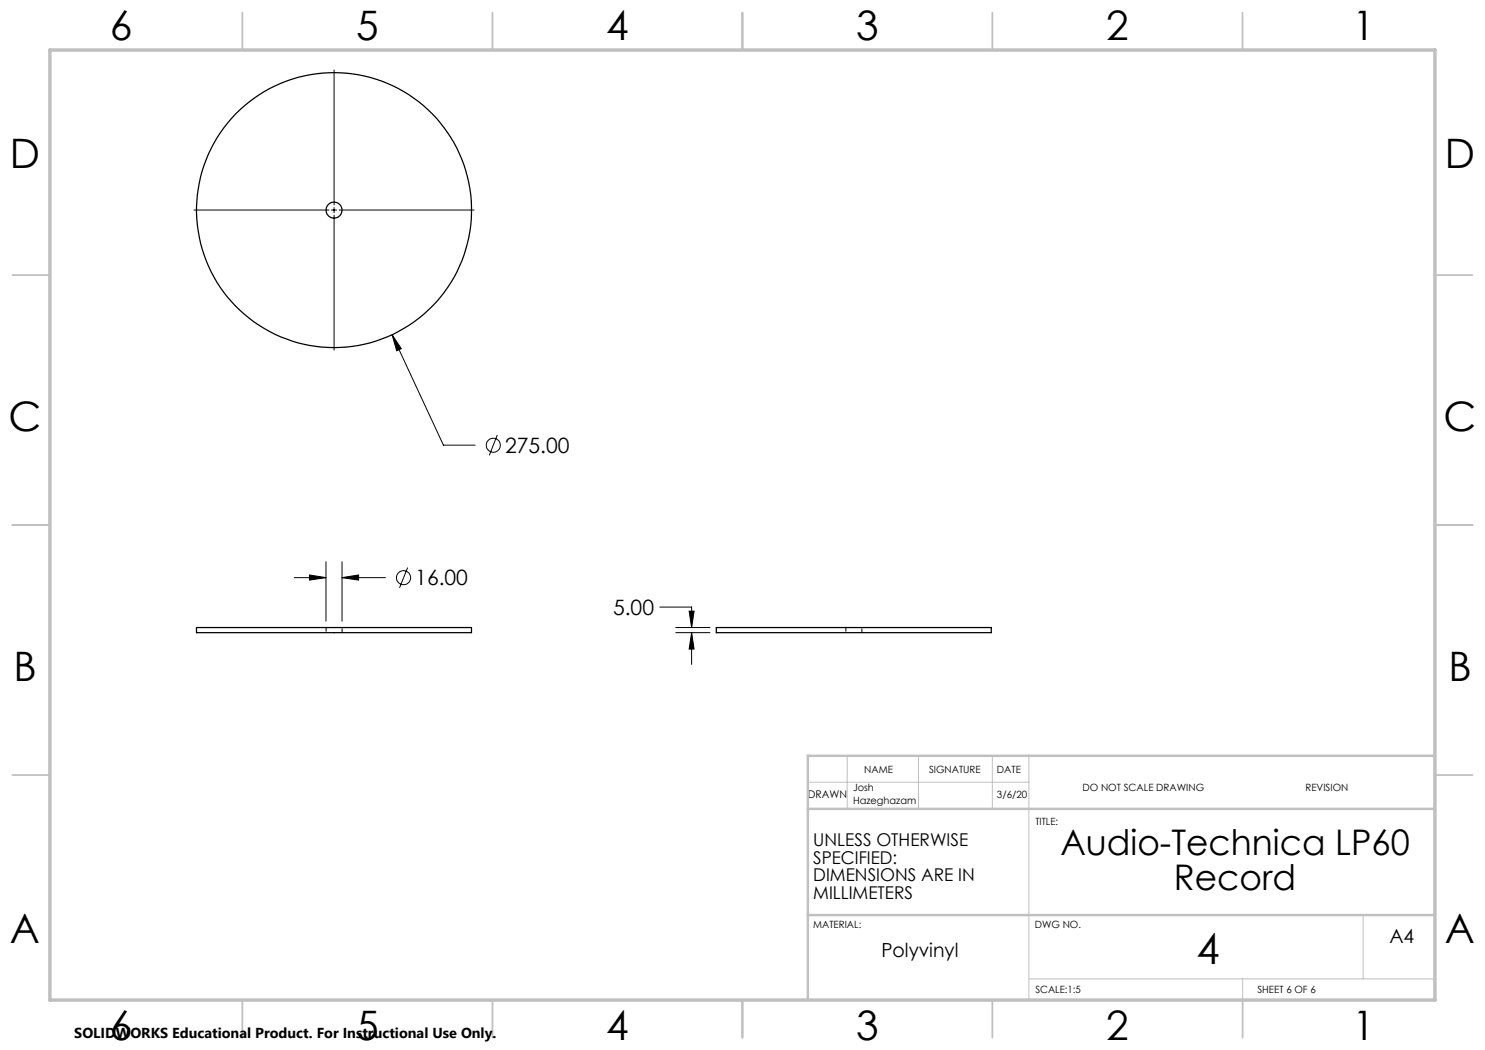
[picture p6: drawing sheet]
<svg xmlns="http://www.w3.org/2000/svg" width="297mm" height="210mm" viewBox="0 0 297 210" stroke-linecap="round" stroke-linejoin="round" font-family="sans-serif">
<g fill="none" stroke="#000" stroke-width=".2">
<path d="M66.8 14v27M38.8 42h27M66.3 42h1M66.8 41.5v1M66.8 43v27M67.8 42h27M78.4 66.9l1.9 2.8-1 .5zM78.4 66.9l10.3 22.1h6.3M99.4 87l-1.5 4.1M58.8 115.5h6.4M61.9 115l3.3 .5-3.3 .5zM65.2 112.4v11.8"/>
<path d="M68.4 115.5l3.3-.5v1zM68.4 112.4v11.8M68.4 115.5h8.7M81.5 113.5l-1.6 4.1M132 121.4h6.3v4.1M135.1 125.5h6.9M135.1 126.5h6.9M137.8 122.2h1l-.5 3.3zM138.3 126.5l.5 3.3h-1zM138.3 126.5v6.4M161.6 170.3v12.7"/>
<circle cx="98.7" cy="89" r="1.41"/>
<circle cx="80.7" cy="115.5" r="1.41"/>
</g>
<path d="M161.6 156.4h44.2M169.4 151.2v10.6M183.7 151.2v10.6M198.5 151.2v10.6M161.6 170.3v-19.1h44.2v48.8M205.8 195.8h81.2M248.5 195.8v4.2M272.6 183v12.8" fill="none" stroke="#c0c0c0" stroke-width=".2"/>
<g fill="none" stroke="#c0c0c0" stroke-width=".35">
<path d="M48.5 2.5v7.5M98.5 2.5v7.5M148.5 2.5v7.5M198.5 2.5v7.5M248.5 2.5v7.5M2.5 55h7.5M287 55h7.5M2.5 105h7.5M287 105h7.5M2.5 155h7.5M287 155h7.5M48.5 200v7.5"/>
<path d="M98.5 200v7.5M148.5 200v7.5M198.5 200v7.5M248.5 200v7.5"/>
</g>
<path d="M287 151.2h-125.4v48.8M161.6 161.8h125.4M161.6 183h125.4" fill="none" stroke="#c0c0c0" stroke-width=".5"/>
<path d="M10 10h277v190h-277z" fill="none" stroke="#c0c0c0" stroke-width=".7"/>
<path d="M61.9 115l3.3 .5-3.3 .5zM68.4 115.5l3.3-.5v1zM78.4 66.9l.9 3.3 1-.5zM137.8 122.2h1l-.5 3.3zM138.3 126.5l.5 3.3h-1z" fill="#000"/>
<g fill="none" stroke="#000" stroke-width=".25">
<path d="M39.3 125.5h55v1h-55zM143.3 125.5h55v1h-55z"/>
<circle cx="66.8" cy="42" r="27.5"/>
<circle cx="66.8" cy="42" r="1.6"/>
</g>
<path d="M65.2 125.5v1M68.4 126.5v-1M169.2 125.5v1M172.4 126.5v-1" fill="none" stroke="#000" stroke-width=".2" stroke-dasharray="1.3 .6" stroke-dashoffset=".5"/>
<text font-size="8.5" x="239.3" y="192.7">4</text>
<g font-size="8.1">
<text x="22" y="8">6</text>
<text x="71.2" y="8">5</text>
<text x="121.2" y="8">4</text>
<text x="171.3" y="8">3</text>
<text x="221.3" y="8">2</text>
<text x="270.5" y="8">1</text>
<text x="2" y="33.6">D</text>
<text x="289" y="33.6">D</text>
<text x="1.7" y="86.1">C</text>
<text x="288.7" y="86.1">C</text>
<text x="2.7" y="136.1">B</text>
<text x="289.7" y="136.1">B</text>
<text x="2" y="188.6">A</text>
<text x="289" y="188.6">A</text>
<text x="22" y="208">6</text>
<text x="71.2" y="208">5</text>
<text x="121.2" y="208">4</text>
<text x="171.3" y="208">3</text>
<text x="221.3" y="208">2</text>
<text x="270.5" y="208">1</text>
</g>
<g font-size="7.1">
<text x="212.1" y="171">Audio-Technica LP60</text>
<text x="234.8" y="178.1">Record</text>
</g>
<g font-size="4.2">
<text x="101" y="90.6">275.00</text>
<text x="83.1" y="117.1">16.00</text>
<text x="122.6" y="123">5.00</text>
</g>
<g font-size="3.9">
<text x="176.3" y="191.4">Polyvinyl</text>
<text x="277.9" y="188.5">A4</text>
</g>
<g font-size="3.5">
<text x="162.6" y="169.2">UNLESS OTHERWISE</text>
<text x="162.6" y="172.7">SPECIFIED:</text>
<text x="162.6" y="176.3">DIMENSIONS ARE IN</text>
<text x="162.6" y="179.8">MILLIMETERS</text>
</g>
<text font-size="2.9" x="14.9" y="207.6">SOLIDWORKS Educational Product. For Instructional Use Only.</text>
<text font-size="2.1" x="161.6" y="159.7">DRAWN</text>
<g font-size="2">
<text x="172.9" y="154.6">NAME</text>
<text x="185.8" y="154.6">SIGNATURE</text>
<text x="199.4" y="154.6">DATE</text>
<text x="170.6" y="158.2">Josh</text>
<text x="170.6" y="160.7">Hazeghazam</text>
<text x="199.4" y="159.6">3/6/20</text>
<text x="216.5" y="158.3">DO NOT SCALE DRAWING</text>
<text x="261.1" y="158.3">REVISION</text>
<text x="207.1" y="164.9">TITLE:</text>
<text x="162.6" y="185.5">MATERIAL:</text>
<text x="207" y="185.5">DWG NO.</text>
<text x="207.1" y="198.6">SCALE:1:5</text>
<text x="251.5" y="198.6">SHEET 6 OF 6</text>
</g>
</svg>
